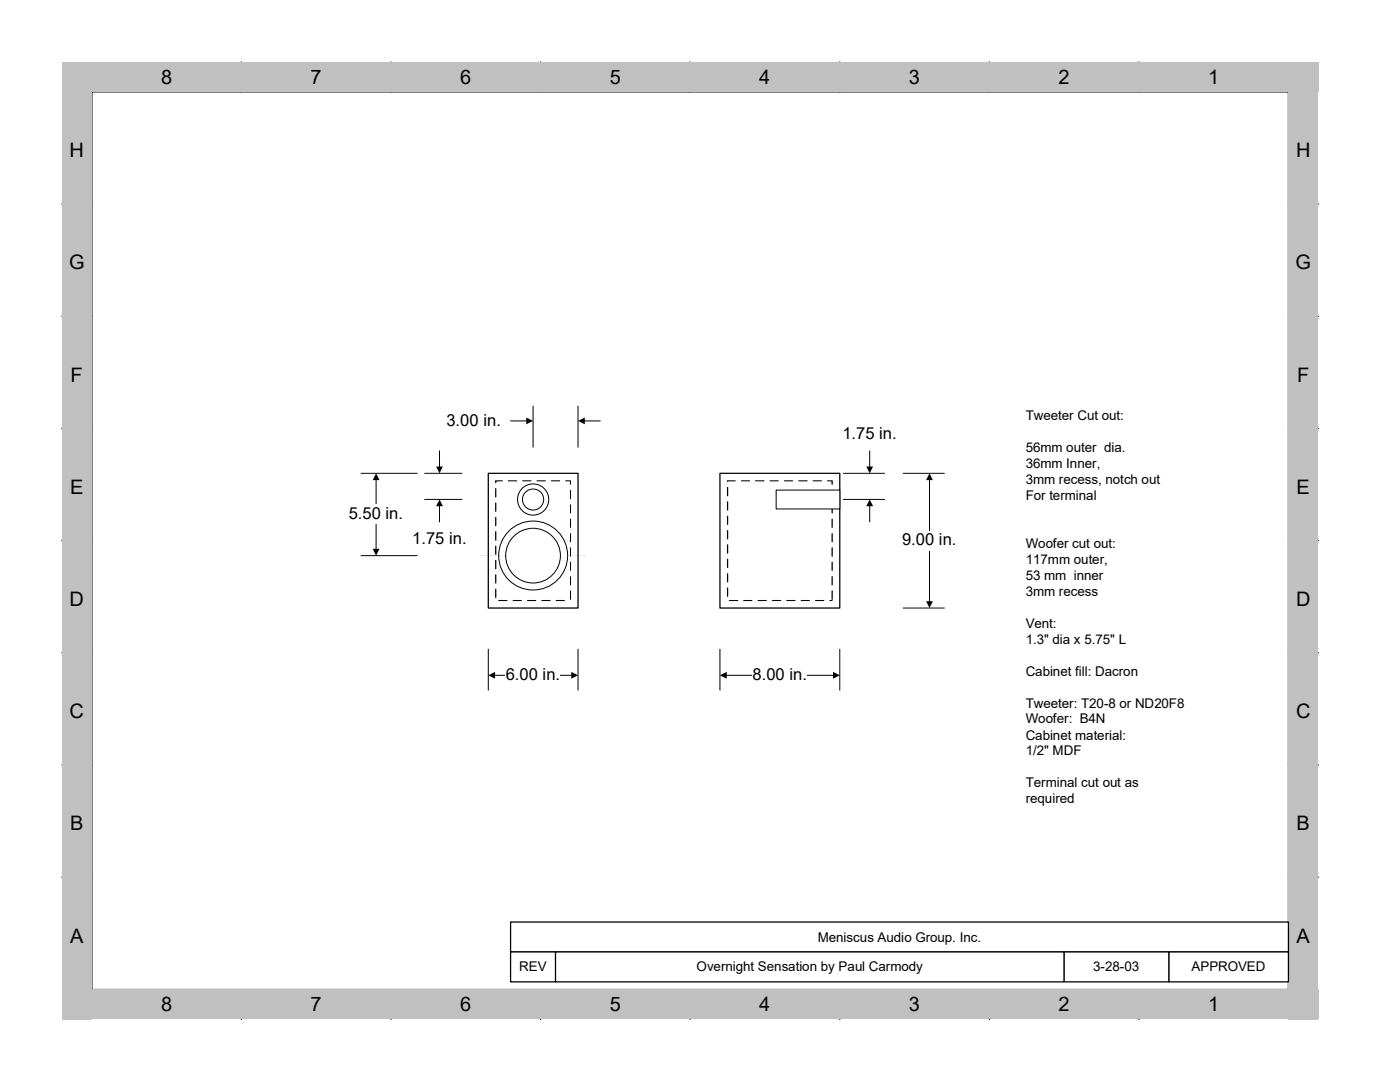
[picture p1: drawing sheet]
<svg xmlns="http://www.w3.org/2000/svg" width="279mm" height="216mm" viewBox="0 0 279 216" stroke-linecap="round" stroke-linejoin="round" font-family="sans-serif">
<path d="M97.5 94.4h17.9v26.9h-17.9z" fill="none" stroke="#000" stroke-width=".25"/>
<path d="M98.9 95.9h14.9v23.9h-14.9z" fill="#fff"/>
<path d="M113.8 117.8l.2 .1v1.7l-.2 .1zM113.8 114.9l.2 .2v1.6l-.2 .1zM113.8 112.1l.2 .1v1.6l-.2 .2zM113.8 109.2l.2 .1v1.7l-.2 .1zM113.8 106.3l.2 .2v1.6l-.2 .1zM113.8 103.5l.2 .1v1.6l-.2 .2zM113.8 100.6l.2 .1v1.7l-.2 .1zM113.7 97.8h.3v1.7l-.2 .2zM112.8 95.9l1.1-.1 .1 .8-.2 .2-.1-.2v-.7l.1 .2h-.9zM109.9 95.9h1.9l-.1 .2h-1.7zM107.1 95.9h1.9l-.2 .2h-1.7zM104.2 95.9h1.9l-.1 .2h-1.7zM101.3 95.9h1.9l-.1 .2h-1.7zM98.8 95.8l1.6 .1-.2 .2h-1.3l.2-.2-.2 .5-.1-.1zM98.9 97.4l.2 .1v1.7l-.2 .1-.1-.1v-1.7zM98.8 100.4l.1-.2 .2 .2v1.6l-.2 .2-.1-.2zM98.8 103.2h.3v1.7l-.2 .1-.1-.1zM98.8 106.1l.1-.1 .2 .1v1.7l-.2 .1-.1-.1zM98.9 108.8l.2 .2v1.6l-.2 .1-.1-.1v-1.6zM98.8 111.8h.3v1.7l-.2 .1-.1-.1zM98.9 114.6l.2 .1v1.7l-.2 .1-.1-.1v-1.7zM98.8 117.6l.1-.2 .2 .2v1.6l-.2 .1-.1-.1zM99.4 119.8h1.9l-.1 .1h-1.7zM102.3 119.8h1.9l-.1 .1h-1.7zM105.2 119.7l1.9 .1-.2 .1h-1.7zM108 119.8h1.9l-.1 .1h-1.7zM110.9 119.8h1.9l-.2 .1h-1.6z" fill="#000"/>
<path d="M143.7 94.4h23.9v26.9h-23.9z" fill="#fff"/>
<path d="M143.7 94.4h23.9v26.9h-23.9z" fill="none" stroke="#000" stroke-width=".25"/>
<path d="M145.2 95.9h20.9v23.9h-20.9z" fill="#fff"/>
<g fill="#000">
<path d="M145.1 97.2h.2v1.7l-.1 .2-.1-.2zM145.1 100.1l.1-.1 .1 .1v1.7l-.1 .1-.1-.1zM145.1 103l.1-.1 .1 .1v1.6l-.1 .2-.1-.2zM145.1 105.8h.2v1.7l-.1 .2-.1-.2z"/>
<path d="M153.5 95.9h1.9l-.1 .2h-1.6zM150.7 95.9h1.9l-.1 .2h-1.7zM147.8 95.9h1.9l-.1 .2h-1.6zM145.1 95.8l1.8 .1-.2 .2h-1.5l.1-.2-.1 .3z"/>
<path d="M165 95.9l1.2-.1v.8l-.1 .2-.2-.2v-.7l.2 .2h-1zM162.1 95.9h1.9v.2h-1.7zM159.3 95.9h1.9l-.1 .2h-1.7zM156.4 95.9h1.9l-.1 .2h-1.7z"/>
<path d="M95.9 110.8l.1 .1zM96.4 110.8v.1zM96.7 110.8l.1 .1zM97.5 110.8l.1 .1zM97.9 110.8l.1 .1z"/>
<path d="M98.3 110.8l.1 .1zM98.7 110.8l.1 .1zM99.5 110.8l.1 .1zM99.9 110.8l.1 .1zM100.3 110.8l.1 .1z"/>
<path d="M98.9 107.8l.1 .1zM99.3 107.8l.1 .1zM99.7 107.8l.1 .1zM100.1 107.8l.1 .1z"/>
<path d="M100.5 107.8l.1 .1zM100.9 107.8l.1 .1zM101.3 107.8l.1 .1zM101.7 107.8l.1 .1z"/>
<path d="M100.7 110.8l.1 .1zM101.5 110.8l.1 .1zM101.9 110.8l.1 .1zM102.3 110.8l.1 .1zM102.7 110.8l.1 .1z"/>
<path d="M102.1 107.8l.1 .1zM102.5 107.8l.1 .1zM102.9 107.8l.1 .1zM103.3 107.8l.1 .1z"/>
<path d="M103.5 110.8l.1 .1zM103.9 110.8l.1 .1zM104.3 110.8l.1 .1zM104.7 110.8l.1 .1z"/>
<path d="M103.7 107.8l.1 .1zM104.1 107.8l.1 .1zM104.5 107.8l.1 .1zM104.9 107.8l.1 .1z"/>
<path d="M105.3 107.8l.1 .1zM105.7 107.8l.1 .1zM106.1 107.8l.1 .1zM106.5 107.8l.1 .1z"/>
<path d="M105.5 110.8l.1 .1zM105.9 110.8l.1 .1zM106.3 110.8l.1 .1zM106.7 110.8l.1 .1zM107.5 110.8l.1 .1z"/>
<path d="M106.9 107.8l.1 .1zM107.3 107.8l.1 .1zM107.7 107.8l.1 .1zM108.1 107.8l.1 .1z"/>
<path d="M107.9 110.8l.1 .1zM108.3 110.8l.1 .1zM108.7 110.8l.1 .1zM109.5 110.8l.1 .1zM109.9 110.8v.1z"/>
<path d="M108.5 107.8v.1zM108.9 107.8l.1 .1zM109.3 107.8v.1zM109.7 107.8l.1 .1z"/>
<path d="M110.1 107.8l.1 .1zM110.4 107.8l.1 .1zM110.9 107.8l.1 .1zM111.3 107.8v.1zM111.7 107.8l.1 .1zM112.1 107.8v.1zM112.9 107.8v.1zM113.2 107.8l.1 .1zM113.7 107.8v.1z"/>
<path d="M110.3 110.8l.1 .1zM110.7 110.8v.1zM111.5 110.8v.1zM111.8 110.8l.1 .1zM112.3 110.8l.1 .1z"/>
<path d="M112.6 110.8l.1 .1zM113.5 110.8v.1zM113.8 110.8l.1 .1zM114.3 110.8v.1zM114.6 110.8l.1 .1zM115.4 110.8l.1 .1zM115.8 110.8l.1 .1zM116.2 110.8l.1 .1zM116.6 110.8l.1 .1z"/>
<path d="M145.1 108.7l.1-.1 .1 .1v1.7l-.1 .1-.1-.1zM145.1 111.6l.1-.1 .1 .1v1.6l-.1 .2-.1-.2zM145.1 114.5l.1-.2 .1 .2v1.6l-.1 .1-.1-.1zM145.1 117.3l.1-.1 .1 .1v1.7l-.1 .1-.1-.1z"/>
<path d="M145.4 119.8h2l-.2 .1h-1.7zM148.3 119.8h1.9l-.1 .1h-1.7zM151.2 119.8h1.9l-.1 .1h-1.7zM154 119.8h2l-.2 .1h-1.7z"/>
<path d="M156.9 119.8h1.9l-.1 .1h-1.7zM159.8 119.8h1.9l-.2 .1h-1.6zM162.7 119.7l1.8 .1-.1 .1h-1.7zM165.5 119.8h.7l-.1 .1z"/>
<path d="M165.9 117.9l.2-.1 .1 .1v1.7l-.1 .1-.2-.1zM165.9 115.1l.2-.2 .1 .2v1.6l-.1 .1-.2-.1zM165.9 112.2l.2-.1 .1 .1v1.6l-.1 .2-.2-.2zM165.9 109.3l.2-.1 .1 .1v1.7l-.1 .1-.2-.1z"/>
<path d="M165.9 106.5l.2-.2 .1 .2v1.6l-.1 .1-.2-.1zM165.9 103.6l.2-.1 .1 .1v1.6l-.1 .2-.2-.2zM165.9 100.7l.2-.1 .1 .1v1.7l-.1 .1-.2-.1zM165.9 97.8h.3v1.7l-.1 .2-.2-.2z"/>
</g>
<path d="M72.1 94.4h11.2zM75.1 95.6v14.1M72.1 110.9h11.2z" fill="none" stroke="#000" stroke-width=".2"/>
<path d="M75.1 94.4l.6 1.4h-1.3zM74.4 109.5h1.3l-.6 1.4z" fill="#000"/>
<path d="M69.5 100.7h10.8v3.9h-10.8z" fill="#fff"/>
<path d="M97.5 129.5v8.2zM98.6 134.7h15.6M115.4 129.5v8.2z" fill="none" stroke="#000" stroke-width=".2"/>
<path d="M97.5 134.7l1.3-.6v1.3zM114 134.1l1.4 .6-1.4 .7z" fill="#000"/>
<path d="M100.8 132.8h10.9v3.9h-10.9z" fill="#fff"/>
<path d="M84.8 99.7h7.4zM84.8 94.4h7.4zM87.7 90v3.3M87.7 100.8v3.3" fill="none" stroke="#000" stroke-width=".2"/>
<path d="M87 93.1h1.4l-.7 1.3zM87.7 99.7l.7 1.3h-1.4z" fill="#000"/>
<path d="M82.2 105.5h10.8v4h-10.8z" fill="#fff"/>
<g fill="none" stroke="#000" stroke-width=".25">
<path d="M18.3 18.3h238.8v179.1h-238.8zM48.2 12.4v5.9M78 12.4v5.9M107.9 12.4v5.9M137.7 12.4v5.9M167.6 12.4v5.9M197.4 12.4v5.9M227.3 12.4v5.9M12.4 40.7h5.9M257.1 40.7h6M12.4 63.1h5.9M257.1 63.1h6"/>
<path d="M12.4 85.5h5.9M257.1 85.5h6M12.4 107.9h5.9M257.1 107.9h6M12.4 130.3h5.9M257.1 130.3h6M12.4 152.7h5.9M257.1 152.7h6M12.4 175h5.9M257.1 175h6M48.2 197.4v6M78 197.4v6"/>
<path d="M107.9 197.4v6M137.7 197.4v6M167.6 197.4v6M197.4 197.4v6M227.3 197.4v6"/>
</g>
<g fill="#c0c0c0">
<path d="M257.1 12.4h6v191h-6z"/>
<path d="M12.4 197.4h250.7v6h-250.7z"/>
<path d="M12.4 12.4h5.9v191h-5.9z"/>
<path d="M12.4 12.4h250.7v5.9h-250.7z"/>
</g>
<path d="M101.9 184h155.2v5.9h-155.2z" fill="#fff"/>
<path d="M101.9 184h155.2v5.9h-155.2z" fill="none" stroke="#000" stroke-width=".25"/>
<path d="M101.9 189.9h9v6h-9z" fill="#fff"/>
<path d="M101.9 189.9h9v6h-9z" fill="none" stroke="#000" stroke-width=".25"/>
<path d="M233.3 189.9h23.8v6h-23.8z" fill="#fff"/>
<path d="M233.3 189.9h23.8v6h-23.8z" fill="none" stroke="#000" stroke-width=".25"/>
<path d="M212.3 189.9h21v6h-21z" fill="#fff"/>
<path d="M212.3 189.9h21v6h-21z" fill="none" stroke="#000" stroke-width=".25"/>
<path d="M110.9 189.9h101.4v6h-101.4z" fill="#fff"/>
<path d="M110.9 189.9h101.4v6h-101.4z" fill="none" stroke="#000" stroke-width=".25"/>
<path d="M143.7 129.5v8.2zM144.9 134.7h21.5M167.6 129.5v8.2z" fill="none" stroke="#000" stroke-width=".2"/>
<path d="M143.7 134.7l1.3-.6v1.3zM166.2 134.1l1.4 .6-1.4 .7z" fill="#000"/>
<path d="M150.1 132.8h10.9v3.9h-10.9z" fill="#fff"/>
<path d="M101.9 84h3.3M106.4 81v8.2zM115.4 81v8.2zM116.5 84h3.3" fill="none" stroke="#000" stroke-width=".2"/>
<path d="M105 83.3l1.4 .7-1.4 .7zM115.4 84l1.3-.7v1.4z" fill="#000"/>
<path d="M89 82h10.9v4h-10.9z" fill="#fff"/>
<path d="M168.3 94.4h8.2zM168.3 99.7h8.2zM173.6 90v3.3M173.6 100.8v3.3" fill="none" stroke="#000" stroke-width=".2"/>
<path d="M172.9 93.1h1.3l-.6 1.3zM173.6 99.7l.6 1.3h-1.3z" fill="#000"/>
<path d="M168 84.7h10.9v3.9h-10.9z" fill="#fff"/>
<path d="M180.3 94.4h8.2zM185.5 95.6v24.5M180.3 121.3h8.2z" fill="none" stroke="#000" stroke-width=".2"/>
<path d="M185.5 94.4l.7 1.4h-1.4zM184.8 120h1.4l-.7 1.3z" fill="#000"/>
<path d="M179.9 105.9h10.9v4h-10.9z" fill="#fff"/>
<circle cx="106.4" cy="99.7" r="3.1" fill="#fff"/>
<circle cx="106.4" cy="99.7" r="3.1" fill="none" stroke="#000" stroke-width=".2"/>
<circle cx="106.4" cy="110.9" r="6.9" fill="#fff"/>
<circle cx="106.4" cy="110.9" r="6.9" fill="none" stroke="#000" stroke-width=".2"/>
<circle cx="106.4" cy="110.9" r="5.5" fill="#fff"/>
<circle cx="106.4" cy="110.9" r="5.5" fill="none" stroke="#000" stroke-width=".2"/>
<path d="M154.9 97.8h12.7v3.8h-12.7z" fill="#fff"/>
<path d="M154.9 97.8h12.7v3.8h-12.7z" fill="none" stroke="#000" stroke-width=".2"/>
<circle cx="106.4" cy="99.7" r="2.11" fill="#fff"/>
<circle cx="106.4" cy="99.7" r="2.11" fill="none" stroke="#000" stroke-width=".2"/>
<g font-size="4">
<text x="32.1" y="16.7">8</text>
<text x="62" y="16.7">7</text>
<text x="91.8" y="16.7">6</text>
<text x="121.7" y="16.7">5</text>
<text x="151.5" y="16.7">4</text>
<text x="181.4" y="16.7">3</text>
<text x="211.3" y="16.7">2</text>
<text x="241.1" y="16.7">1</text>
<text x="13.9" y="31.4">H</text>
<text x="258.7" y="31.4">H</text>
<text x="13.8" y="53.8">G</text>
<text x="258.5" y="53.8">G</text>
<text x="14.1" y="76.2">F</text>
<text x="258.9" y="76.2">F</text>
<text x="14" y="98.6">E</text>
<text x="258.7" y="98.6">E</text>
<text x="13.9" y="120.9">D</text>
<text x="258.7" y="120.9">D</text>
<text x="13.9" y="143.3">C</text>
<text x="258.7" y="143.3">C</text>
<text x="14" y="165.7">B</text>
<text x="258.7" y="165.7">B</text>
<text x="14" y="188.1">A</text>
<text x="258.7" y="188.1">A</text>
<text x="32.1" y="201.8">8</text>
<text x="62" y="201.8">7</text>
<text x="91.8" y="201.8">6</text>
<text x="121.7" y="201.8">5</text>
<text x="151.5" y="201.8">4</text>
<text x="181.4" y="201.8">3</text>
<text x="211.3" y="201.8">2</text>
<text x="241.1" y="201.8">1</text>
</g>
<g font-size="3.3">
<text x="89.1" y="85">3.00 in.</text>
<text x="168.1" y="87.6">1.75 in.</text>
<text x="69.6" y="103.6">5.50 in.</text>
<text x="82.3" y="108.5">1.75 in.</text>
<text x="180" y="108.8">9.00 in.</text>
<text x="100.9" y="135.7">6.00 in.</text>
<text x="150.2" y="135.7">8.00 in.</text>
</g>
<g font-size="2.7">
<text x="204.7" y="83.9">Tweeter Cut out:</text>
<text x="204.7" y="90.3">56mm outer dia.</text>
<text x="204.7" y="93.4">36mm Inner,</text>
<text x="204.7" y="96.6">3mm recess, notch out</text>
<text x="204.7" y="99.8">For terminal</text>
<text x="204.7" y="109.3">Woofer cut out:</text>
<text x="204.7" y="112.5">117mm outer,</text>
<text x="204.7" y="115.7">53 mm inner</text>
<text x="204.7" y="118.9">3mm recess</text>
<text x="204.7" y="125.3">Vent:</text>
<text x="204.7" y="128.4">1.3&quot; dia x 5.75&quot; L</text>
<text x="204.7" y="134.8">Cabinet fill: Dacron</text>
<text x="204.7" y="141.2">Tweeter: T20-8 or ND20F8</text>
<text x="204.7" y="144.4">Woofer: B4N</text>
<text x="204.7" y="147.6">Cabinet material:</text>
<text x="204.7" y="150.7">1/2&quot; MDF</text>
<text x="204.7" y="157.1">Terminal cut out as</text>
<text x="204.7" y="160.3">required</text>
<text x="163.2" y="187.9">Meniscus Audio Group. Inc.</text>
<text x="103.6" y="193.8">REV</text>
<text x="139" y="193.8">Overnight Sensation by Paul Carmody</text>
<text x="218.2" y="193.8">3-28-03</text>
<text x="237.8" y="193.8">APPROVED</text>
</g>
</svg>
